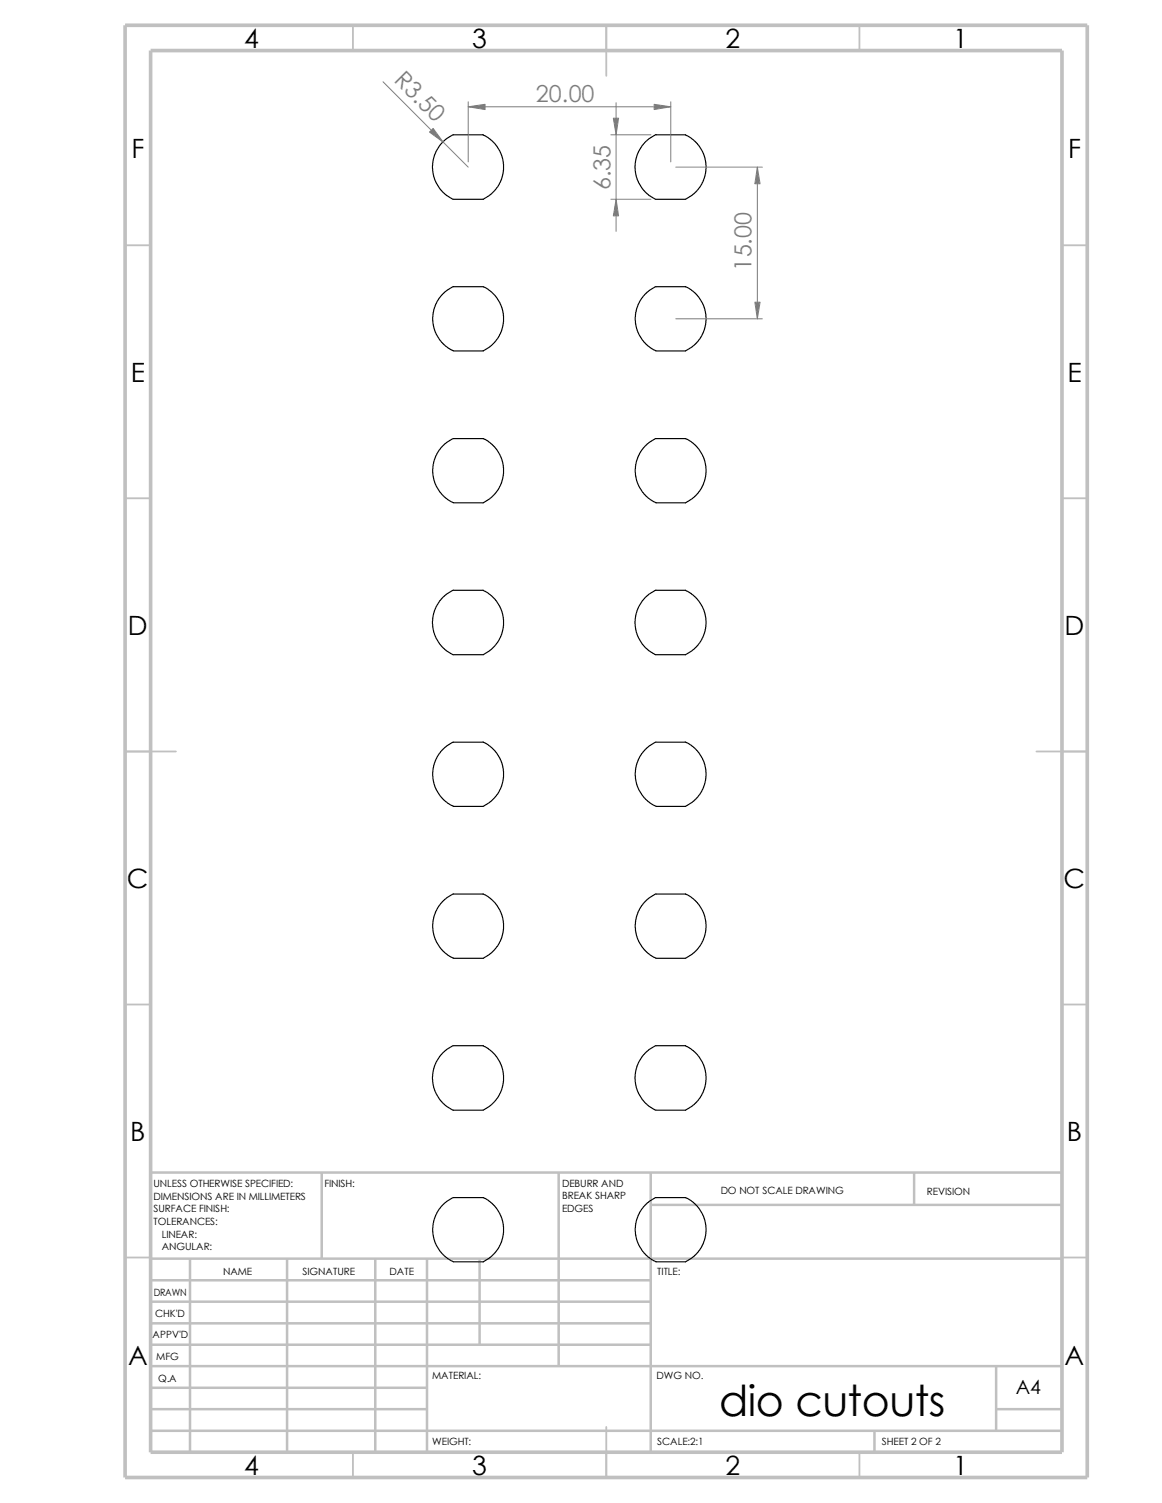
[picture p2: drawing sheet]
<svg xmlns="http://www.w3.org/2000/svg" width="216mm" height="279mm" viewBox="0 0 216 279" stroke-linecap="round" stroke-linejoin="round" font-family="sans-serif">
<g fill="none" stroke="#c0c0c0" stroke-width=".34">
<path d="M65.6 4.7v4.7M112.6 4.7v9.4M159.7 4.7v4.7M23.2 45.6h4.8M197.3 45.6h4.7M23.2 92.6h4.8M197.3 92.6h4.7M23.2 139.7h9.5M192.6 139.7h9.4M23.2 186.7h4.8M197.3 186.7h4.7M23.2 233.8h4.8"/>
<path d="M197.3 233.8h4.7M65.6 270v4.7M112.6 265.3v9.4M159.7 270v4.7"/>
</g>
<g fill="none" stroke="#c0c0c0" stroke-width=".47">
<path d="M59.8 218v16M103.8 218v36M120.9 218v52M169.8 218v6M197.3 218h-169.3v52M28 238h92.9M28 234h169.3M35.3 234v36M53.3 234v36M69.7 234v36M79.3 234v36M89.1 234v16"/>
<path d="M120.9 224h76.4M28 254h169.3M28 258h51.3M28 242h92.9M28 246h92.9M28 250h92.9M185.1 254v12M28 262h51.3M28 266h169.3M162.5 266v4M185.1 262h12.2"/>
</g>
<path d="M23.2 4.7h178.8v270h-178.8zM28 9.4h169.3v260.6h-169.3z" fill="none" stroke="#c0c0c0" stroke-width=".68" stroke-linecap="butt"/>
<g fill="none" stroke="#000" stroke-width=".21">
<path d="M89.7 25.1l1 .5 1.3 1.2 1.1 1.7 .4 1.6 .1 1.5-.6 2.1-1.1 1.7-.9 .9-1.2 .7h-5.6M89.8 25.1h-5.6l-1.3 .7-.9 .9-1 1.5-.4 1.2-.3 1.4 .1 1.3 .3 1.2 .4 .7 .9 1.4 .9 .9 1.3 .7M127.3 25.1l1.1 .6 1.1 1 1.2 1.9 .4 1.6 .1 1.2-.2 1.2-.4 1.1-1.1 1.8-.9 .8-1.2 .7h-5.5M127.4 25.1h-5.6l-1.3 .7-.9 .9-1 1.5-.4 1.2-.2 1.4 .1 1.3 .3 1.2 .3 .7 .9 1.4 .9 .9 1.3 .7M89.7 53.3l1 .5 1.3 1.1 1.1 1.8 .4 1.6 .1 1.5-.6 2.1-1.1 1.7-.9 .9-1.2 .7h-5.6l-1-.6-1.2-1-1.1-1.9-.4-1.4-.1-1.4 .2-1.2 .3-1.1 1.2-1.8 .9-.8 1.2-.7h5.6M127.3 53.3l1.1 .5 1.1 1.1 1.2 1.9 .4 1.6 .1 1.2-.2 1.1-.4 1.2-1.1 1.8-.9 .8-1.2 .7h-5.5l-1.1-.6-1.1-1-1.2-1.9-.4-1.4-.1-1.4 .2-1.2 .4-1.1 1.2-1.8 .8-.8 1.2-.7h5.6M89.7 81.5l1 .5 1.3 1.2 1.1 1.8 .4 1.5 .1 1.6-.6 2.1-1.1 1.6-.9 .9-1.2 .8h-5.6M89.8 81.5h-5.6l-1.2 .8-.9 .7-1.2 1.8-.3 1.2-.2 1.2 .1 1.4 .4 1.4 1.1 1.9 1.2 1 1 .5M127.3 81.5l1.1 .6 1.1 1 1.2 1.9 .4 1.7 .1 1.1-.2 1.2-.4 1.1-1.1 1.8-.9 .8-1.2 .8h-5.5M127.4 81.5h-5.6l-1.2 .8-.8 .7-1.2 1.8-.4 1.2-.2 1.2 .1 1.4 .4 1.4 1.2 1.9 1.1 1 1.1 .5M89.7 109.7l1 .5 1.3 1.2 1.1 1.8 .4 1.6 .1 1.5-.6 2.1-1.1 1.7-.9 .8-1.2 .8h-5.6M89.8 109.7h-5.6l-1.3 .8-.9 .9-1 1.5-.4 1.1-.3 1.5 .1 1.3 .3 1.1 .4 .8 .9 1.4 .9 .8 1.3 .8"/>
<path d="M127.3 109.7l1.1 .6 1.1 1 1.2 1.9 .4 1.7 .1 1.1-.2 1.2-.4 1.2-1.1 1.8-.9 .7-1.2 .8h-5.5M127.4 109.7h-5.6l-1.3 .8-.9 .9-1 1.5-.4 1.1-.2 1.5 .1 1.3 .3 1.1 .3 .8 .9 1.4 .9 .8 1.3 .8M89.7 138l1 .4 1.3 1.2 1.1 1.8 .4 1.6 .1 1.5-.6 2.1-1.1 1.7-.9 .8-1.2 .8h-5.6M89.8 138h-5.6l-1.2 .7-.9 .7-1.2 1.9-.3 1.1-.2 1.2 .1 1.4 .4 1.4 1.1 1.9 1.2 1 1 .6M127.3 138l1.1 .5 1.1 1 1.2 1.9 .4 1.7 .1 1.1-.2 1.2-.4 1.2-1.1 1.8-.9 .7-1.2 .8h-5.5M127.4 138h-5.6l-1.2 .7-.8 .7-1.2 1.9-.4 1.1-.2 1.2 .1 1.4 .4 1.4 1.2 1.9 1.1 1 1.1 .6M89.7 166.2l1 .5 1.3 1.2 1.1 1.7 .4 1.6 .1 1.5-.6 2.1-1.1 1.7-.9 .9-1.2 .7h-5.6M89.8 166.2h-5.6l-1.2 .7-.9 .8-1.2 1.8-.3 1.1-.2 1.2 .1 1.4 .4 1.4 1.1 1.9 1.2 1 1 .6M127.3 166.2l1.1 .6 1.1 1 1.2 1.9 .4 1.6 .1 1.2-.2 1.2-.4 1.1-1.1 1.8-.9 .8-1.2 .7h-5.5M127.4 166.2h-5.6l-1.2 .7-.8 .8-1.2 1.8-.4 1.1-.2 1.2 .1 1.4 .4 1.4 1.2 1.9 1.1 1 1.1 .6M89.7 194.4l1 .5 1.3 1.2 1.1 1.8 .4 1.5 .1 1.6-.6 2.1-1.1 1.6-.9 .9-1.2 .8h-5.6M89.8 194.4h-5.6l-1.3 .8-.9 .8-1 1.6-.4 1.1-.3 1.5 .1 1.2 .3 1.2 .4 .8 .9 1.4 .9 .8 1.3 .8"/>
<path d="M127.3 194.4l1.1 .6 1.1 1 1.2 1.9 .4 1.7 .1 1.1-.2 1.2-.4 1.1-1.1 1.9-.9 .7-1.2 .8h-5.5M127.4 194.4h-5.6l-1.3 .8-.9 .8-1 1.6-.4 1.1-.2 1.5 .1 1.2 .3 1.2 .3 .8 .9 1.4 .9 .8 1.3 .8M89.7 222.6l1 .5 1.3 1.2 1.1 1.8 .4 1.5 .1 1.6-.6 2.1-1.1 1.6-.9 .9-1.2 .8h-5.6M89.8 222.6h-5.6l-1.2 .8-.9 .7-1.2 1.8-.3 1.2-.2 1.2 .1 1.4 .4 1.4 1.1 1.9 1.2 1 1 .5M127.3 222.6l1.1 .6 1.1 1 1.2 1.9 .4 1.7 .1 1.1-.2 1.2-.4 1.1-1.1 1.8-.9 .8-1.2 .8h-5.5M127.4 222.6h-5.6l-1.2 .8-.8 .7-1.2 1.8-.4 1.2-.2 1.2 .1 1.4 .4 1.4 1.2 1.9 1.1 1 1.1 .5"/>
</g>
<path d="M71.2 15.2l15.8 15.9M87 18.9v11.2M87 19.9h37.6M114.5 19.1v23.9M124.6 18.9v11.2M113.5 37h7.4M113.5 25.1h7.4M125.6 31.1h16M140.7 31.1v28.2M125.6 59.3h16" fill="none" stroke="#808080" stroke-width=".19"/>
<g fill="#808080" stroke="#808080" stroke-width=".19">
<path d="M80.5 23.9l1.8 2.5-2.5-1.8z"/>
<path d="M87 19.9l3.1-.5v1z"/>
<path d="M121.5 19.4l3.1 .5-3.1 .5z"/>
<path d="M140.3 56.2h.9l-.5 3.1z"/>
<path d="M140.7 31.1l.5 3.1h-.9z"/>
<path d="M114.5 37l.4 3.1h-.9z"/>
<path d="M114 22h.9l-.4 3.1z"/>
</g>
<text font-size="7.9" x="133.6" y="263.1">dio cutouts</text>
<g font-size="4.9">
<text x="45.4" y="9">4</text>
<text x="87.7" y="9">3</text>
<text x="134.8" y="9">2</text>
<text x="177.1" y="9">1</text>
<text x="24.4" y="29.4">F</text>
<text x="198.4" y="29.4">F</text>
<text x="24.3" y="71.1">E</text>
<text x="198.3" y="71.1">E</text>
<text x="23.7" y="118.1">D</text>
<text x="197.8" y="118.1">D</text>
<text x="23.6" y="165.1">C</text>
<text x="197.6" y="165.1">C</text>
<text x="24.2" y="212.2">B</text>
<text x="198.2" y="212.2">B</text>
<text x="23.8" y="253.8">A</text>
<text x="197.8" y="253.8">A</text>
<text x="45.4" y="274.3">4</text>
<text x="87.7" y="274.3">3</text>
<text x="134.8" y="274.3">2</text>
<text x="177.1" y="274.3">1</text>
</g>
<g font-size="4.4" fill="#808080">
<text x="73" y="15.1" transform="rotate(45 73 15.1)">R3.50</text>
<text x="99.6" y="19">20.00</text>
<text x="113.4" y="35.4" transform="rotate(-90 113.4 35.4)">6.35</text>
<text x="139.7" y="50.3" transform="rotate(-90 139.7 50.3)">15.00</text>
</g>
<text font-size="3.6" x="188.7" y="259.2">A4</text>
<g font-size="1.9">
<text x="28.5" y="220.7">UNLESS OTHERWISE SPECIFIED:</text>
<text x="60.3" y="220.7">FINISH:</text>
<text x="104.4" y="220.6">DEBURR AND</text>
<text x="133.9" y="222">DO NOT SCALE DRAWING</text>
<text x="28.5" y="223.1">DIMENSIONS ARE IN MILLIMETERS</text>
<text x="28.5" y="225.4">SURFACE FINISH:</text>
<text x="28.5" y="227.8">TOLERANCES:</text>
<text x="104.4" y="223">BREAK SHARP</text>
<text x="104.4" y="225.3">EDGES</text>
<text x="172.2" y="222.2">REVISION</text>
<text x="30.1" y="230.1">LINEAR:</text>
<text x="30.1" y="232.5">ANGULAR:</text>
<text x="41.4" y="237.1">NAME</text>
<text x="56.2" y="237">SIGNATURE</text>
<text x="72.4" y="237">DATE</text>
<text x="122.1" y="237">TITLE:</text>
<text x="28.6" y="241">DRAWN</text>
<text x="28.8" y="244.9">CHK'D</text>
<text x="28.4" y="248.8">APPV'D</text>
<text x="29" y="252.9">MFG</text>
<text x="29.4" y="256.8">Q.A</text>
<text x="80.3" y="256.4">MATERIAL:</text>
<text x="122" y="256.4">DWG NO.</text>
<text x="80.3" y="268.6">WEIGHT:</text>
<text x="122.1" y="268.7">SCALE:2:1</text>
<text x="163.9" y="268.7">SHEET 2 OF 2</text>
</g>
</svg>
